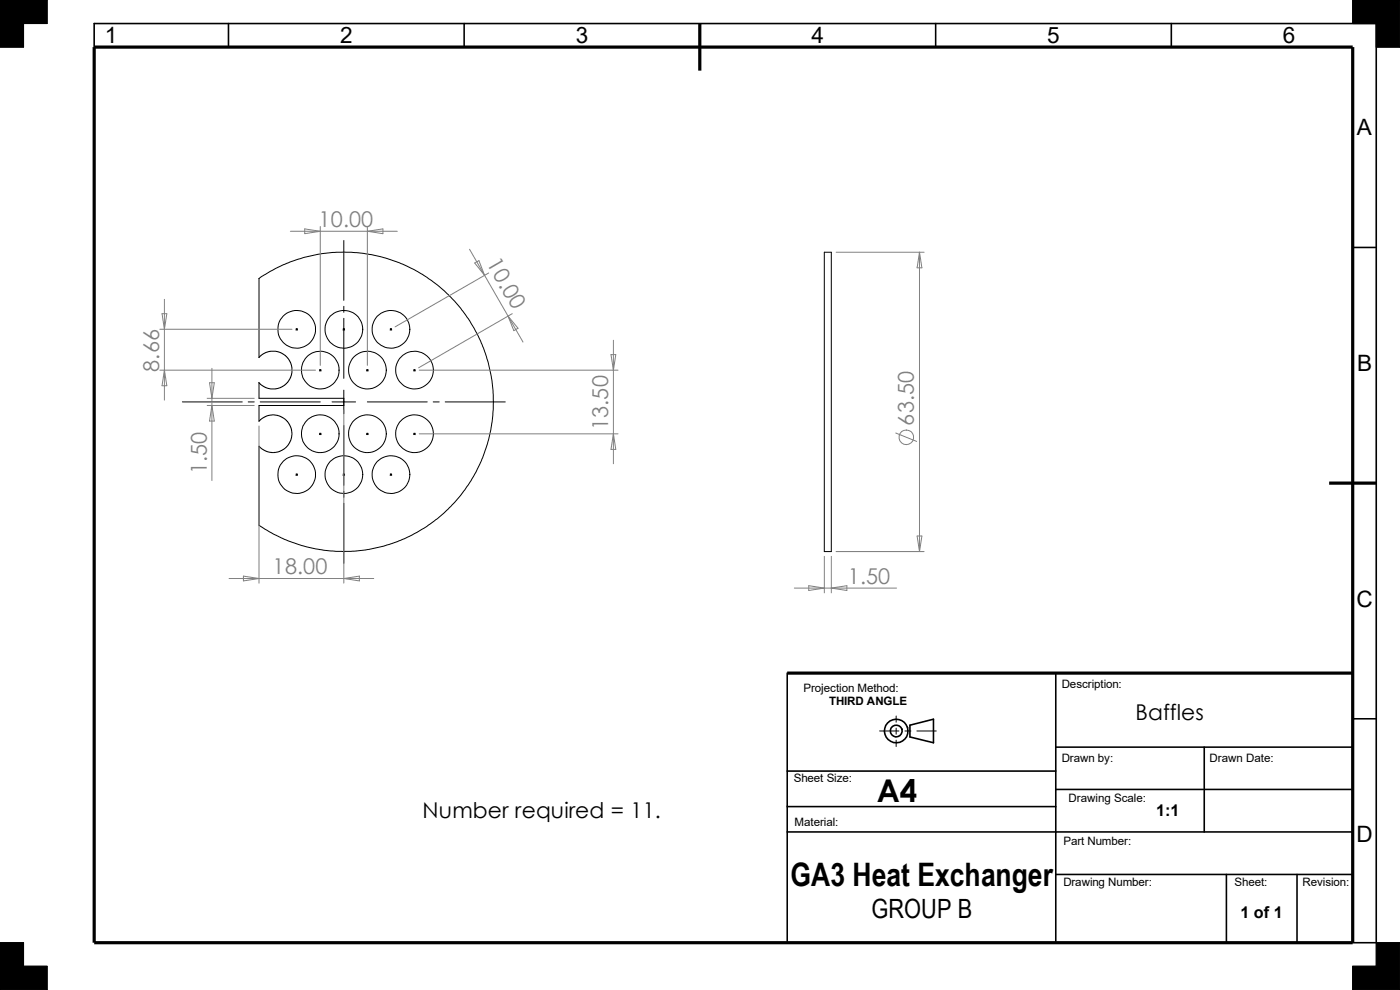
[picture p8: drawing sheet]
<svg xmlns="http://www.w3.org/2000/svg" width="297mm" height="210mm" viewBox="0 0 297 210" stroke-linecap="round" stroke-linejoin="round" font-family="sans-serif">
<g fill="none" stroke="#000" stroke-width=".21">
<path d="M0 0h10v5h-5v5h-5M287 0h10v10h-5v-5h-5zM54.9 59.1l1.7-1.1a31.7 31.7 0 0 1 48 28.3 31.7 31.7 0 0 1-49.7 25.1v-16.7l.8 .6 1.4 .6 1.1 .1 1.2-.2 1.1-.7 .7-.7 .5-1 .2-1.1-.1-1.3-.5-1.2-.8-.9-1.1-.6-1.2-.3-1.1 .1-1.2 .5-1 .8v-3.4h18M54.9 59.1v16.8l1-.9 1.2-.5h1.4l.9 .3 1.1 .6 .9 1.1 .5 1.2v1.3l-.2 1-.6 1-.9 .9-1.1 .5-.6 .1-1.6-.1-1.1-.5-.9-.7M72.9 51v12.7M174.9 53.5h1.5v63.5h-1.5zM62.8 69.8h.3M62.8 69.7l.3 .3M62.9 69.7v.3M63.1 69.7l-.3 .3M67.8 78.5h.3M67.8 78.4l.3 .3"/>
<path d="M67.9 78.4v.3M68.1 78.4l-.3 .3M72.8 69.8h.3M72.8 69.7l.3 .3M72.9 65v1.3M72.9 67.5v12.8M73.1 69.7l-.3 .3M77.8 78.5h.3M77.8 78.4l.3 .3M77.9 78.4v.3M78.1 78.4l-.3 .3M82.8 69.8h.3"/>
<path d="M82.8 69.7l.3 .3M82.9 69.7v.3M83.1 69.7l-.3 .3M87.8 78.5h.3M87.8 78.4l.3 .3M87.9 78.4v.3M88.1 78.4l-.3 .3M38.7 85.3h12.7M52.7 85.3h1.2M54.9 81.2v3.3h18M55.2 85.3h12.7M67.8 92h.3"/>
<path d="M67.8 91.9l.3 .3M67.9 91.9v.3M68.1 91.9l-.3 .3M70.4 85.3h5M72.9 82.8v5M72.9 90.3v12.7M77.8 92h.3M77.8 91.9l.3 .3M77.9 91.9v.3M77.9 85.3h12.7M78.1 91.9l-.3 .3M87.8 92h.3"/>
<path d="M87.8 91.9l.3 .3M87.9 91.9v.3M88.1 91.9l-.3 .3M91.9 85.3h1.3M94.4 85.3h12.8M62.8 100.7h.3M62.8 100.5l.3 .3M62.9 100.5v.3M63.1 100.5l-.3 .3M72.8 100.7h.3M72.8 100.5l.3 .3M72.9 104.2v1.3"/>
<path d="M72.9 106.8v12.7M73.1 100.5l-.3 .3M82.8 100.7h.3M82.8 100.5l.3 .3M82.9 100.5v.3M83.1 100.5l-.3 .3M186.6 155.1h4.1M190.1 151.9v1.3M190.1 154.5v1.2M190.1 157v1.4M192 155.1h1.3M194.5 155.1h4.1"/>
<path d="M0 200h5v5h5v5h-10zM287 205h5v-5h5v10h-10z"/>
<circle cx="62.9" cy="69.8" r="4"/>
<circle cx="67.9" cy="78.5" r="4"/>
<circle cx="73" cy="69.8" r="4"/>
<circle cx="78" cy="78.5" r="4"/>
<circle cx="83" cy="69.8" r="4"/>
<circle cx="88" cy="78.5" r="4"/>
<circle cx="67.9" cy="92" r="4"/>
<circle cx="78" cy="92" r="4"/>
<circle cx="88" cy="92" r="4"/>
<circle cx="62.9" cy="100.7" r="4"/>
<circle cx="73" cy="100.7" r="4"/>
<circle cx="83" cy="100.7" r="4"/>
</g>
<g fill="#000" stroke="#000" stroke-width=".21">
<path d="M0 0h10v5h-5v5h-5z" fill-rule="evenodd"/>
<path d="M287 0h10v10h-5v-5h-5z" fill-rule="evenodd"/>
<path d="M287 205h5v-5h5v10h-10z" fill-rule="evenodd"/>
<path d="M0 200h5v5h5v5h-10z" fill-rule="evenodd"/>
</g>
<g fill="none" stroke="#000" stroke-width=".34">
<path d="M20 10v-5h272v195h-5M48.5 5v5M98.5 5v5M198.5 5v5M248.5 5v5M287 52.5h5M167 142.8v56.8M193 153.8l5-1.2v5l-5-1.3zM224 158.5h63M224 142.8v56.8M255.5 158.5v18M287 152.5h5"/>
<path d="M167 171.1h57M167 176.5h120M167 163.6h57M224 167.5h63M224 185.5h63M260.2 185.5v14.5M275.2 185.5v14.5"/>
<circle cx="190.1" cy="155.1" r="2.51"/>
<circle cx="190.2" cy="155.1" r="1.25"/>
</g>
<path d="M20 10h267v190h-267zM148.5 5v10M282 102.5h10M167 142.8h120" fill="none" stroke="#000" stroke-width=".68" stroke-linecap="butt"/>
<g fill="none" stroke="#808080" stroke-width=".21">
<path d="M61.6 49.1h22.7M64.6 48.6l3.3 .5-3.3 .5zM67.9 48v29.5M77.9 48v29.5M77.9 49.1l3.3-.5v1zM99.6 52.9l3.2 5.5M100.7 55.8l.9-.5 1.2 3.1zM102.8 58.4l8.2 14.2M103.7 57.9l-19.9 11.4M177.4 53.5h18.6M195.1 53.5l.5 3.3h-1zM195.1 53.5v63.5"/>
<path d="M33.9 78.5h33M33.9 69.8h28M34.4 66.5h1l-.5 3.3zM34.9 63.5v21.4M34.9 78.5l.5 3.3h-1zM45 78.1v23.8M88.9 78.5h42.2M107.8 67.1l2.1 2.5-.9 .5zM108.7 66.5l-19.9 11.5M129.6 75.2h1l-.5 3.3zM130.1 72.2v26.2M43.9 84.5h10"/>
<path d="M43.9 86h10M44.4 81.2h1.1l-.5 3.3zM45 86l.5 3.3h-1.1zM54.9 90.4v33.3M72.9 87v36.7M88.9 92h42.2M130.1 92l.5 3.3h-1zM190 91.9l4.5 1.7M174.9 118v7.8M176.4 118v7.8M177.4 117h18.6M194.6 113.7h1l-.5 3.3z"/>
<path d="M48.6 122.7h30.7M51.6 122.2l3.3 .5-3.3 .5zM72.9 122.7l3.3-.5v1zM168.5 124.8h21.7M171.6 124.2l3.3 .6-3.3 .5zM176.4 124.8l3.3-.6v1.1z"/>
<circle cx="192.3" cy="92.8" r="1.56"/>
</g>
<text font-size="6.9" x="167.7" y="188">GA3 Heat Exchanger</text>
<text font-size="6.6" x="186" y="170.1">A4</text>
<text font-size="5.6" x="184.9" y="194.8">GROUP B</text>
<g font-size="4.8">
<text x="22.2" y="9.2">1</text>
<text x="72.2" y="9.2">2</text>
<text x="122.2" y="9.2">3</text>
<text x="172.2" y="9.2">4</text>
<text x="222.1" y="9.2">5</text>
<text x="272.2" y="9.2">6</text>
<text x="287.9" y="28.7">A</text>
<text x="287.9" y="78.7">B</text>
<text x="287.8" y="128.7">C</text>
<text x="287.8" y="178.7">D</text>
</g>
<g font-size="4.6" fill="#808080">
<text x="67.6" y="48.1">10.00</text>
<text x="103.1" y="55.9" transform="rotate(60 103.1 55.9)">10.00</text>
<text x="33.8" y="78.9" transform="rotate(-90 33.8 78.9)">8.66</text>
<text x="129" y="91.3" transform="rotate(-90 129 91.3)">13.50</text>
<text x="193.9" y="90.3" transform="rotate(-90 193.9 90.3)">63.50</text>
<text x="43.9" y="100.6" transform="rotate(-90 43.9 100.6)">1.50</text>
<text x="57.8" y="121.8">18.00</text>
<text x="179.8" y="123.8">1.50</text>
</g>
<g font-size="4.6">
<text x="240.9" y="152.7">Baffles</text>
<text x="89.7" y="173.5">Number required = 11.</text>
</g>
<g font-size="3.4">
<text x="245.3" y="173">1:1</text>
<text x="263.1" y="194.8">1 of 1</text>
</g>
<g font-size="2.5">
<text x="170.5" y="146.8">Projection Method:</text>
<text x="175.9" y="149.5">THIRD ANGLE</text>
<text x="225.3" y="146">Description:</text>
<text x="225.3" y="161.5">Drawn by:</text>
<text x="256.6" y="161.5">Drawn Date:</text>
<text x="168.4" y="165.9">Sheet Size:</text>
<text x="226.7" y="170.2">Drawing Scale:</text>
<text x="168.6" y="175.2">Material:</text>
<text x="225.6" y="179.2">Part Number:</text>
<text x="225.6" y="187.9">Drawing Number:</text>
<text x="261.9" y="187.9">Sheet:</text>
<text x="276.3" y="187.9">Revision:</text>
</g>
</svg>
